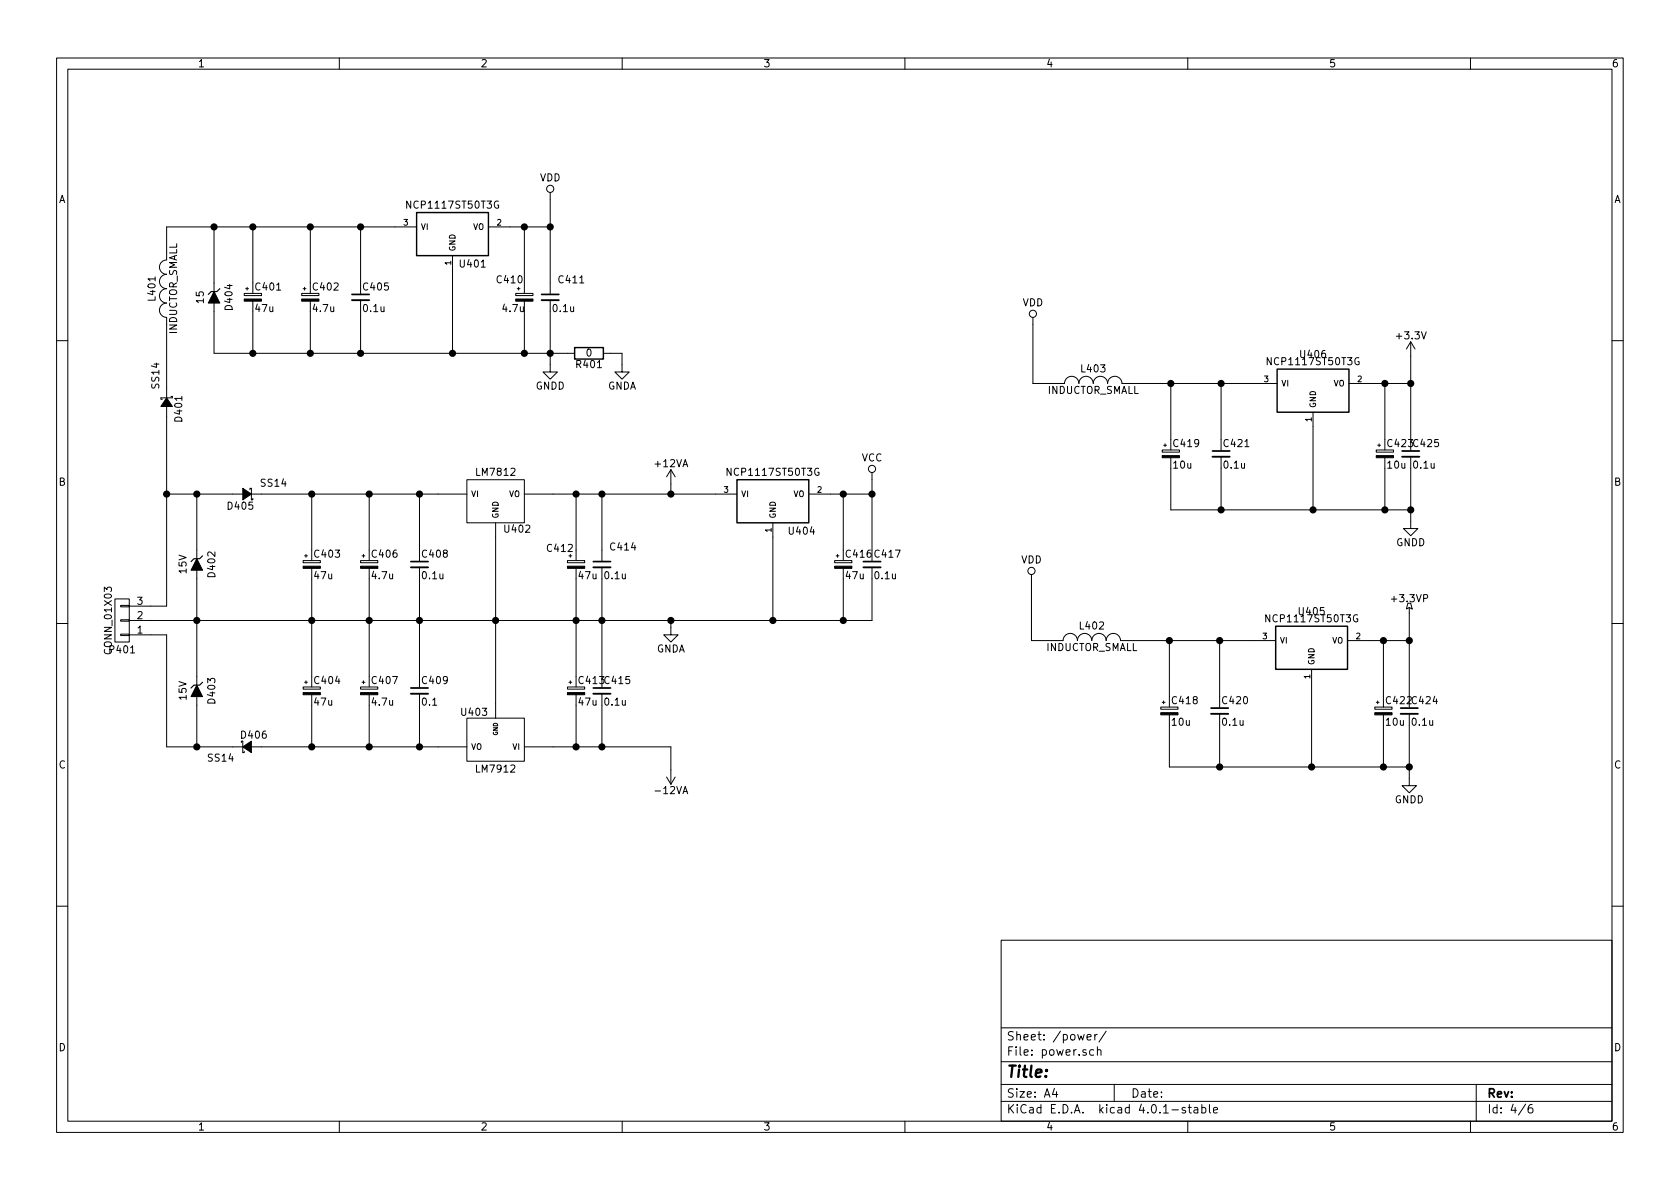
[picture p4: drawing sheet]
EESchema Schematic File Version 2
LIBS:tcxo
LIBS:power
LIBS:device
LIBS:transistors
LIBS:conn
LIBS:linear
LIBS:regul
LIBS:74xx
LIBS:cmos4000
LIBS:adc-dac
LIBS:memory
LIBS:xilinx
LIBS:microcontrollers
LIBS:dsp
LIBS:microchip
LIBS:analog_switches
LIBS:motorola
LIBS:texas
LIBS:intel
LIBS:audio
LIBS:interface
LIBS:digital-audio
LIBS:philips
LIBS:display
LIBS:cypress
LIBS:siliconi
LIBS:opto
LIBS:atmel
LIBS:contrib
LIBS:valves
LIBS:ad1955
LIBS:max811
LIBS:ne5534
LIBS:jack_3p
LIBS:TX0RX0
LIBS:SparkFun
LIBS:ad1955-cache
EELAYER 25 0
EELAYER END
$Descr A4 11693 8268
encoding utf-8
Sheet 4 6
Title ""
Date ""
Rev ""
Comp ""
Comment1 ""
Comment2 ""
Comment3 ""
Comment4 ""
$EndDescr
$Comp
L CONN_01X03 P401
U 1 1
P 850 4310
F 0 "P401" H 850 4510 50  0000 C CNN
F 1 "CONN_01X03" V 950 4310 50  0000 C CNN
F 2 "" H 850 4310 50  0000 C CNN
F 3 "" H 850 4310 50  0000 C CNN
	1    850  4310
	-1   0    0    1   
$EndComp
$Comp
L ZENERsmall D402
U 1 1
P 1370 3920
F 0 "D402" H 1370 4020 50  0000 C CNN
F 1 "15V" H 1370 3820 50  0000 C CNN
F 2 "" H 1370 3920 50  0000 C CNN
F 3 "" H 1370 3920 50  0000 C CNN
	1    1370 3920
	0    1    1    0   
$EndComp
$Comp
L ZENERsmall D403
U 1 1
P 1370 4800
F 0 "D403" H 1370 4900 50  0000 C CNN
F 1 "15V" H 1370 4700 50  0000 C CNN
F 2 "" H 1370 4800 50  0000 C CNN
F 3 "" H 1370 4800 50  0000 C CNN
	1    1370 4800
	0    1    1    0   
$EndComp
$Comp
L D_Schottky_Small D405
U 1 1
P 1720 3430
F 0 "D405" H 1670 3510 50  0000 L CNN
F 1 "SS14" H 1440 3350 50  0000 L CNN
F 2 "" V 1720 3430 50  0000 C CNN
F 3 "" V 1720 3430 50  0000 C CNN
	1    1720 3430
	-1   0    0    1   
$EndComp
$Comp
L D_Schottky_Small D406
U 1 1
P 1720 5190
F 0 "D406" H 1670 5270 50  0000 L CNN
F 1 "SS14" H 1440 5110 50  0000 L CNN
F 2 "" V 1720 5190 50  0000 C CNN
F 3 "" V 1720 5190 50  0000 C CNN
	1    1720 5190
	1    0    0    -1  
$EndComp
$Comp
L CP_Small C403
U 1 1
P 2170 3920
F 0 "C403" H 2180 3990 50  0000 L CNN
F 1 "47u" H 2180 3840 50  0000 L CNN
F 2 "" H 2170 3920 50  0000 C CNN
F 3 "" H 2170 3920 50  0000 C CNN
	1    2170 3920
	1    0    0    -1  
$EndComp
$Comp
L C_Small C408
U 1 1
P 2920 3920
F 0 "C408" H 2930 3990 50  0000 L CNN
F 1 "0.1u" H 2930 3840 50  0000 L CNN
F 2 "" H 2920 3920 50  0000 C CNN
F 3 "" H 2920 3920 50  0000 C CNN
	1    2920 3920
	1    0    0    -1  
$EndComp
$Comp
L CP_Small C404
U 1 1
P 2170 4800
F 0 "C404" H 2180 4870 50  0000 L CNN
F 1 "47u" H 2180 4720 50  0000 L CNN
F 2 "" H 2170 4800 50  0000 C CNN
F 3 "" H 2170 4800 50  0000 C CNN
	1    2170 4800
	1    0    0    -1  
$EndComp
$Comp
L C_Small C409
U 1 1
P 2920 4800
F 0 "C409" H 2930 4870 50  0000 L CNN
F 1 "0.1" H 2930 4720 50  0000 L CNN
F 2 "" H 2920 4800 50  0000 C CNN
F 3 "" H 2920 4800 50  0000 C CNN
	1    2920 4800
	1    0    0    -1  
$EndComp
$Comp
L LM7812 U402
U 1 1
P 3450 3480
F 0 "U402" H 3600 3284 50  0000 C CNN
F 1 "LM7812" H 3450 3680 50  0000 C CNN
F 2 "" H 3450 3480 50  0000 C CNN
F 3 "" H 3450 3480 50  0000 C CNN
	1    3450 3480
	1    0    0    -1  
$EndComp
$Comp
L LM7912 U403
U 1 1
P 3450 5140
F 0 "U403" H 3600 4945 50  0000 C CNN
F 1 "LM7912" H 3450 5340 50  0000 C CNN
F 2 "" H 3450 5140 50  0000 C CNN
F 3 "" H 3450 5140 50  0000 C CNN
	1    3450 5140
	-1   0    0    1   
$EndComp
$Comp
L CP_Small C412
U 1 1
P 4010 3920
F 0 "C412" H 3800 4030 50  0000 L CNN
F 1 "47u" H 4020 3840 50  0000 L CNN
F 2 "" H 4010 3920 50  0000 C CNN
F 3 "" H 4010 3920 50  0000 C CNN
	1    4010 3920
	1    0    0    -1  
$EndComp
$Comp
L C_Small C414
U 1 1
P 4190 3920
F 0 "C414" H 4240 4040 50  0000 L CNN
F 1 "0.1u" H 4200 3840 50  0000 L CNN
F 2 "" H 4190 3920 50  0000 C CNN
F 3 "" H 4190 3920 50  0000 C CNN
	1    4190 3920
	1    0    0    -1  
$EndComp
$Comp
L CP_Small C413
U 1 1
P 4010 4800
F 0 "C413" H 4020 4870 50  0000 L CNN
F 1 "47u" H 4020 4720 50  0000 L CNN
F 2 "" H 4010 4800 50  0000 C CNN
F 3 "" H 4010 4800 50  0000 C CNN
	1    4010 4800
	1    0    0    -1  
$EndComp
$Comp
L C_Small C415
U 1 1
P 4190 4800
F 0 "C415" H 4200 4870 50  0000 L CNN
F 1 "0.1u" H 4200 4720 50  0000 L CNN
F 2 "" H 4190 4800 50  0000 C CNN
F 3 "" H 4190 4800 50  0000 C CNN
	1    4190 4800
	1    0    0    -1  
$EndComp
$Comp
L GNDA #PWR052
U 1 1
P 4670 4360
F 0 "#PWR052" H 4670 4110 50  0001 C CNN
F 1 "GNDA" H 4670 4210 50  0000 C CNN
F 2 "" H 4670 4360 50  0000 C CNN
F 3 "" H 4670 4360 50  0000 C CNN
	1    4670 4360
	1    0    0    -1  
$EndComp
$Comp
L +12VA #PWR053
U 1 1
P 4670 3360
F 0 "#PWR053" H 4670 3210 50  0001 C CNN
F 1 "+12VA" H 4670 3500 50  0000 C CNN
F 2 "" H 4670 3360 50  0000 C CNN
F 3 "" H 4670 3360 50  0000 C CNN
	1    4670 3360
	1    0    0    -1  
$EndComp
$Comp
L -12VA #PWR054
U 1 1
P 4670 5350
F 0 "#PWR054" H 4670 5200 50  0001 C CNN
F 1 "-12VA" H 4670 5490 50  0000 C CNN
F 2 "" H 4670 5350 50  0000 C CNN
F 3 "" H 4670 5350 50  0000 C CNN
	1    4670 5350
	-1   0    0    1   
$EndComp
$Comp
L NCP1117ST50T3G U404
U 1 1
P 5380 3480
F 0 "U404" H 5580 3270 50  0000 C CNN
F 1 "NCP1117ST50T3G" H 5380 3680 50  0000 C CNN
F 2 "" H 5380 3480 50  0000 C CNN
F 3 "" H 5380 3480 50  0000 C CNN
	1    5380 3480
	1    0    0    -1  
$EndComp
$Comp
L CP_Small C416
U 1 1
P 5870 3920
F 0 "C416" H 5880 3990 50  0000 L CNN
F 1 "47u" H 5880 3840 50  0000 L CNN
F 2 "" H 5870 3920 50  0000 C CNN
F 3 "" H 5870 3920 50  0000 C CNN
	1    5870 3920
	1    0    0    -1  
$EndComp
$Comp
L C_Small C417
U 1 1
P 6070 3920
F 0 "C417" H 6080 3990 50  0000 L CNN
F 1 "0.1u" H 6080 3840 50  0000 L CNN
F 2 "" H 6070 3920 50  0000 C CNN
F 3 "" H 6070 3920 50  0000 C CNN
	1    6070 3920
	1    0    0    -1  
$EndComp
$Comp
L VCC #PWR055
U 1 1
P 6070 3330
F 0 "#PWR055" H 6070 3180 50  0001 C CNN
F 1 "VCC" H 6070 3480 50  0000 C CNN
F 2 "" H 6070 3330 50  0000 C CNN
F 3 "" H 6070 3330 50  0000 C CNN
	1    6070 3330
	1    0    0    -1  
$EndComp
$Comp
L D_Schottky_Small D401
U 1 1
P 1160 2790
F 0 "D401" H 1110 2870 50  0000 L CNN
F 1 "SS14" H 880 2710 50  0000 L CNN
F 2 "" V 1160 2790 50  0000 C CNN
F 3 "" V 1160 2790 50  0000 C CNN
	1    1160 2790
	0    1    1    0   
$EndComp
$Comp
L ZENERsmall D404
U 1 1
P 1490 2060
F 0 "D404" H 1490 2160 50  0000 C CNN
F 1 "15" H 1490 1960 50  0000 C CNN
F 2 "" H 1490 2060 50  0000 C CNN
F 3 "" H 1490 2060 50  0000 C CNN
	1    1490 2060
	0    1    1    0   
$EndComp
$Comp
L CP_Small C401
U 1 1
P 1760 2060
F 0 "C401" H 1770 2130 50  0000 L CNN
F 1 "47u" H 1770 1980 50  0000 L CNN
F 2 "" H 1760 2060 50  0000 C CNN
F 3 "" H 1760 2060 50  0000 C CNN
	1    1760 2060
	1    0    0    -1  
$EndComp
$Comp
L C_Small C405
U 1 1
P 2510 2060
F 0 "C405" H 2520 2130 50  0000 L CNN
F 1 "0.1u" H 2520 1980 50  0000 L CNN
F 2 "" H 2510 2060 50  0000 C CNN
F 3 "" H 2510 2060 50  0000 C CNN
	1    2510 2060
	1    0    0    -1  
$EndComp
$Comp
L NCP1117ST50T3G U401
U 1 1
P 3150 1620
F 0 "U401" H 3290 1410 50  0000 C CNN
F 1 "NCP1117ST50T3G" H 3150 1820 50  0000 C CNN
F 2 "" H 3150 1620 50  0000 C CNN
F 3 "" H 3150 1620 50  0000 C CNN
	1    3150 1620
	1    0    0    -1  
$EndComp
$Comp
L CP_Small C410
U 1 1
P 3650 2060
F 0 "C410" H 3450 2180 50  0000 L CNN
F 1 "4.7u" H 3490 1980 50  0000 L CNN
F 2 "" H 3650 2060 50  0000 C CNN
F 3 "" H 3650 2060 50  0000 C CNN
	1    3650 2060
	1    0    0    -1  
$EndComp
$Comp
L C_Small C411
U 1 1
P 3830 2060
F 0 "C411" H 3880 2180 50  0000 L CNN
F 1 "0.1u" H 3840 1980 50  0000 L CNN
F 2 "" H 3830 2060 50  0000 C CNN
F 3 "" H 3830 2060 50  0000 C CNN
	1    3830 2060
	1    0    0    -1  
$EndComp
$Comp
L GNDD #PWR056
U 1 1
P 3830 2530
F 0 "#PWR056" H 3830 2280 50  0001 C CNN
F 1 "GNDD" H 3830 2380 50  0000 C CNN
F 2 "" H 3830 2530 50  0000 C CNN
F 3 "" H 3830 2530 50  0000 C CNN
	1    3830 2530
	1    0    0    -1  
$EndComp
$Comp
L R R401
U 1 1
P 4100 2450
F 0 "R401" V 4180 2450 50  0000 C CNN
F 1 "0" V 4100 2450 50  0000 C CNN
F 2 "" V 4030 2450 50  0000 C CNN
F 3 "" H 4100 2450 50  0000 C CNN
	1    4100 2450
	0    1    1    0   
$EndComp
$Comp
L GNDA #PWR057
U 1 1
P 4330 2530
F 0 "#PWR057" H 4330 2280 50  0001 C CNN
F 1 "GNDA" H 4330 2380 50  0000 C CNN
F 2 "" H 4330 2530 50  0000 C CNN
F 3 "" H 4330 2530 50  0000 C CNN
	1    4330 2530
	1    0    0    -1  
$EndComp
$Comp
L VDD #PWR058
U 1 1
P 3830 1380
F 0 "#PWR058" H 3830 1230 50  0001 C CNN
F 1 "VDD" H 3830 1530 50  0000 C CNN
F 2 "" H 3830 1380 50  0000 C CNN
F 3 "" H 3830 1380 50  0000 C CNN
	1    3830 1380
	1    0    0    -1  
$EndComp
$Comp
L C_Small C421
U 1 1
P 8500 3150
F 0 "C421" H 8510 3220 50  0000 L CNN
F 1 "0.1u" H 8510 3070 50  0000 L CNN
F 2 "" H 8500 3150 50  0000 C CNN
F 3 "" H 8500 3150 50  0000 C CNN
	1    8500 3150
	1    0    0    -1  
$EndComp
$Comp
L NCP1117ST50T3G U406
U 1 1
P 9140 2710
F 0 "U406" H 9140 2960 50  0000 C CNN
F 1 "NCP1117ST50T3G" H 9140 2910 50  0000 C CNN
F 2 "" H 9140 2710 50  0000 C CNN
F 3 "" H 9140 2710 50  0000 C CNN
	1    9140 2710
	1    0    0    -1  
$EndComp
$Comp
L CP_Small C423
U 1 1
P 9640 3150
F 0 "C423" H 9650 3220 50  0000 L CNN
F 1 "10u" H 9650 3070 50  0000 L CNN
F 2 "" H 9640 3150 50  0000 C CNN
F 3 "" H 9640 3150 50  0000 C CNN
	1    9640 3150
	1    0    0    -1  
$EndComp
$Comp
L C_Small C425
U 1 1
P 9820 3150
F 0 "C425" H 9830 3220 50  0000 L CNN
F 1 "0.1u" H 9830 3070 50  0000 L CNN
F 2 "" H 9820 3150 50  0000 C CNN
F 3 "" H 9820 3150 50  0000 C CNN
	1    9820 3150
	1    0    0    -1  
$EndComp
$Comp
L GNDD #PWR059
U 1 1
P 9820 3620
F 0 "#PWR059" H 9820 3370 50  0001 C CNN
F 1 "GNDD" H 9820 3470 50  0000 C CNN
F 2 "" H 9820 3620 50  0000 C CNN
F 3 "" H 9820 3620 50  0000 C CNN
	1    9820 3620
	1    0    0    -1  
$EndComp
$Comp
L CP_Small C419
U 1 1
P 8150 3150
F 0 "C419" H 8160 3220 50  0000 L CNN
F 1 "10u" H 8160 3070 50  0000 L CNN
F 2 "" H 8150 3150 50  0000 C CNN
F 3 "" H 8150 3150 50  0000 C CNN
	1    8150 3150
	1    0    0    -1  
$EndComp
$Comp
L INDUCTOR_SMALL L403
U 1 1
P 7610 2660
F 0 "L403" H 7610 2760 50  0000 C CNN
F 1 "INDUCTOR_SMALL" H 7610 2610 50  0000 C CNN
F 2 "" H 7610 2660 50  0000 C CNN
F 3 "" H 7610 2660 50  0000 C CNN
	1    7610 2660
	1    0    0    -1  
$EndComp
$Comp
L VDD #PWR060
U 1 1
P 7190 2250
F 0 "#PWR060" H 7190 2100 50  0001 C CNN
F 1 "VDD" H 7190 2400 50  0000 C CNN
F 2 "" H 7190 2250 50  0000 C CNN
F 3 "" H 7190 2250 50  0000 C CNN
	1    7190 2250
	1    0    0    -1  
$EndComp
$Comp
L +3.3V #PWR061
U 1 1
P 9820 2470
F 0 "#PWR061" H 9820 2320 50  0001 C CNN
F 1 "+3.3V" H 9820 2610 50  0000 C CNN
F 2 "" H 9820 2470 50  0000 C CNN
F 3 "" H 9820 2470 50  0000 C CNN
	1    9820 2470
	1    0    0    -1  
$EndComp
$Comp
L C_Small C420
U 1 1
P 8490 4940
F 0 "C420" H 8500 5010 50  0000 L CNN
F 1 "0.1u" H 8500 4860 50  0000 L CNN
F 2 "" H 8490 4940 50  0000 C CNN
F 3 "" H 8490 4940 50  0000 C CNN
	1    8490 4940
	1    0    0    -1  
$EndComp
$Comp
L NCP1117ST50T3G U405
U 1 1
P 9130 4500
F 0 "U405" H 9130 4750 50  0000 C CNN
F 1 "NCP1117ST50T3G" H 9130 4700 50  0000 C CNN
F 2 "" H 9130 4500 50  0000 C CNN
F 3 "" H 9130 4500 50  0000 C CNN
	1    9130 4500
	1    0    0    -1  
$EndComp
$Comp
L CP_Small C422
U 1 1
P 9630 4940
F 0 "C422" H 9640 5010 50  0000 L CNN
F 1 "10u" H 9640 4860 50  0000 L CNN
F 2 "" H 9630 4940 50  0000 C CNN
F 3 "" H 9630 4940 50  0000 C CNN
	1    9630 4940
	1    0    0    -1  
$EndComp
$Comp
L C_Small C424
U 1 1
P 9810 4940
F 0 "C424" H 9820 5010 50  0000 L CNN
F 1 "0.1u" H 9820 4860 50  0000 L CNN
F 2 "" H 9810 4940 50  0000 C CNN
F 3 "" H 9810 4940 50  0000 C CNN
	1    9810 4940
	1    0    0    -1  
$EndComp
$Comp
L GNDD #PWR062
U 1 1
P 9810 5410
F 0 "#PWR062" H 9810 5160 50  0001 C CNN
F 1 "GNDD" H 9810 5260 50  0000 C CNN
F 2 "" H 9810 5410 50  0000 C CNN
F 3 "" H 9810 5410 50  0000 C CNN
	1    9810 5410
	1    0    0    -1  
$EndComp
$Comp
L CP_Small C418
U 1 1
P 8140 4940
F 0 "C418" H 8150 5010 50  0000 L CNN
F 1 "10u" H 8150 4860 50  0000 L CNN
F 2 "" H 8140 4940 50  0000 C CNN
F 3 "" H 8140 4940 50  0000 C CNN
	1    8140 4940
	1    0    0    -1  
$EndComp
$Comp
L INDUCTOR_SMALL L402
U 1 1
P 7600 4450
F 0 "L402" H 7600 4550 50  0000 C CNN
F 1 "INDUCTOR_SMALL" H 7600 4400 50  0000 C CNN
F 2 "" H 7600 4450 50  0000 C CNN
F 3 "" H 7600 4450 50  0000 C CNN
	1    7600 4450
	1    0    0    -1  
$EndComp
$Comp
L VDD #PWR063
U 1 1
P 7180 4040
F 0 "#PWR063" H 7180 3890 50  0001 C CNN
F 1 "VDD" H 7180 4190 50  0000 C CNN
F 2 "" H 7180 4040 50  0000 C CNN
F 3 "" H 7180 4040 50  0000 C CNN
	1    7180 4040
	1    0    0    -1  
$EndComp
$Comp
L +3.3VP #PWR064
U 1 1
P 9810 4260
F 0 "#PWR064" H 9960 4210 50  0001 C CNN
F 1 "+3.3VP" H 9810 4360 50  0000 C CNN
F 2 "" H 9810 4260 50  0000 C CNN
F 3 "" H 9810 4260 50  0000 C CNN
	1    9810 4260
	1    0    0    -1  
$EndComp
$Comp
L CP_Small C406
U 1 1
P 2570 3920
F 0 "C406" H 2580 3990 50  0000 L CNN
F 1 "4.7u" H 2580 3840 50  0000 L CNN
F 2 "" H 2570 3920 50  0000 C CNN
F 3 "" H 2570 3920 50  0000 C CNN
	1    2570 3920
	1    0    0    -1  
$EndComp
$Comp
L CP_Small C407
U 1 1
P 2570 4800
F 0 "C407" H 2580 4870 50  0000 L CNN
F 1 "4.7u" H 2580 4720 50  0000 L CNN
F 2 "" H 2570 4800 50  0000 C CNN
F 3 "" H 2570 4800 50  0000 C CNN
	1    2570 4800
	1    0    0    -1  
$EndComp
$Comp
L CP_Small C402
U 1 1
P 2160 2060
F 0 "C402" H 2170 2130 50  0000 L CNN
F 1 "4.7u" H 2170 1980 50  0000 L CNN
F 2 "" H 2160 2060 50  0000 C CNN
F 3 "" H 2160 2060 50  0000 C CNN
	1    2160 2060
	1    0    0    -1  
$EndComp
$Comp
L INDUCTOR_SMALL L401
U 1 1
P 1160 2000
F 0 "L401" H 1160 2100 50  0000 C CNN
F 1 "INDUCTOR_SMALL" H 1160 1950 50  0000 C CNN
F 2 "" H 1160 2000 50  0000 C CNN
F 3 "" H 1160 2000 50  0000 C CNN
	1    1160 2000
	0    -1   -1   0   
$EndComp
Wire Wire Line
	1050 4310 6070 4310
Wire Wire Line
	1370 4020 1370 4700
Connection ~ 1370 4310
Wire Wire Line
	1370 3820 1370 3430
Wire Wire Line
	1370 4900 1370 5190
Wire Wire Line
	1160 4210 1050 4210
Wire Wire Line
	1160 2890 1160 4210
Wire Wire Line
	1160 3430 1620 3430
Wire Wire Line
	1050 4410 1160 4410
Wire Wire Line
	1160 4410 1160 5190
Wire Wire Line
	1160 5190 1620 5190
Connection ~ 1370 5190
Connection ~ 1370 3430
Wire Wire Line
	1820 3430 3050 3430
Wire Wire Line
	2920 3430 2920 3820
Wire Wire Line
	2920 4020 2920 4700
Connection ~ 2920 4310
Wire Wire Line
	2570 3820 2570 3430
Connection ~ 2570 3430
Wire Wire Line
	2570 4020 2570 4700
Connection ~ 2570 4310
Wire Wire Line
	2170 4020 2170 4700
Connection ~ 2170 4310
Wire Wire Line
	2170 3820 2170 3430
Connection ~ 2170 3430
Wire Wire Line
	2920 5190 2920 4900
Wire Wire Line
	2570 5190 2570 4900
Wire Wire Line
	2170 4900 2170 5190
Wire Wire Line
	1820 5190 3050 5190
Connection ~ 2170 5190
Connection ~ 2570 5190
Connection ~ 2920 3430
Wire Wire Line
	3450 3730 3450 4890
Connection ~ 3450 4310
Connection ~ 2920 5190
Wire Wire Line
	3850 3430 4980 3430
Wire Wire Line
	4010 3820 4010 3430
Connection ~ 4010 3430
Wire Wire Line
	4190 3820 4190 3430
Connection ~ 4190 3430
Wire Wire Line
	4010 4020 4010 4700
Connection ~ 4010 4310
Wire Wire Line
	4190 4020 4190 4700
Connection ~ 4190 4310
Wire Wire Line
	4010 4900 4010 5190
Wire Wire Line
	4190 5190 4190 4900
Wire Wire Line
	3850 5190 4670 5190
Connection ~ 4010 5190
Connection ~ 4190 5190
Wire Wire Line
	4670 4310 4670 4360
Wire Wire Line
	4670 3430 4670 3360
Wire Wire Line
	4670 5190 4670 5350
Connection ~ 4670 3430
Wire Wire Line
	5380 4310 5380 3730
Connection ~ 4670 4310
Wire Wire Line
	5780 3430 6070 3430
Wire Wire Line
	5870 3430 5870 3820
Wire Wire Line
	5870 4310 5870 4020
Connection ~ 5380 4310
Wire Wire Line
	6070 3330 6070 3820
Connection ~ 5870 3430
Wire Wire Line
	6070 4310 6070 4020
Connection ~ 5870 4310
Connection ~ 6070 3430
Connection ~ 1160 3430
Wire Wire Line
	1160 1570 2750 1570
Wire Wire Line
	1490 1960 1490 1570
Connection ~ 1490 1570
Wire Wire Line
	1490 2160 1490 2450
Wire Wire Line
	1490 2450 3950 2450
Wire Wire Line
	2510 1570 2510 1960
Wire Wire Line
	2160 1570 2160 1960
Wire Wire Line
	1760 1960 1760 1570
Connection ~ 1760 1570
Connection ~ 2160 1570
Wire Wire Line
	1760 2160 1760 2450
Connection ~ 1760 2450
Wire Wire Line
	2160 2160 2160 2450
Connection ~ 2160 2450
Wire Wire Line
	2510 2450 2510 2160
Connection ~ 2510 1570
Wire Wire Line
	3150 2450 3150 1870
Connection ~ 2510 2450
Wire Wire Line
	3650 1960 3650 1570
Wire Wire Line
	3830 1380 3830 1960
Wire Wire Line
	3550 1570 3830 1570
Connection ~ 3650 1570
Wire Wire Line
	3830 2160 3830 2530
Connection ~ 3150 2450
Wire Wire Line
	3650 2160 3650 2450
Connection ~ 3650 2450
Connection ~ 3830 2450
Wire Wire Line
	4250 2450 4330 2450
Wire Wire Line
	4330 2450 4330 2530
Connection ~ 3830 1570
Wire Wire Line
	1160 2250 1160 2690
Wire Wire Line
	1160 1570 1160 1750
Wire Wire Line
	8500 2660 8500 3050
Wire Wire Line
	8150 2660 8150 3050
Wire Wire Line
	8150 3250 8150 3540
Wire Wire Line
	8500 3540 8500 3250
Wire Wire Line
	9140 3540 9140 2960
Wire Wire Line
	9640 3050 9640 2660
Wire Wire Line
	9820 2470 9820 3050
Wire Wire Line
	9540 2660 9820 2660
Connection ~ 9640 2660
Wire Wire Line
	9820 3250 9820 3620
Wire Wire Line
	9640 3540 9640 3250
Connection ~ 9820 2660
Wire Wire Line
	7860 2660 8740 2660
Connection ~ 8500 2660
Connection ~ 8150 2660
Wire Wire Line
	7360 2660 7190 2660
Wire Wire Line
	7190 2660 7190 2250
Wire Wire Line
	8150 3540 9820 3540
Connection ~ 8500 3540
Connection ~ 9140 3540
Connection ~ 9820 3540
Connection ~ 9640 3540
Wire Wire Line
	8490 4450 8490 4840
Wire Wire Line
	8140 4450 8140 4840
Wire Wire Line
	8140 5040 8140 5330
Wire Wire Line
	8490 5330 8490 5040
Wire Wire Line
	9130 5330 9130 4750
Wire Wire Line
	9630 4840 9630 4450
Wire Wire Line
	9810 4260 9810 4840
Wire Wire Line
	9530 4450 9810 4450
Connection ~ 9630 4450
Wire Wire Line
	9810 5040 9810 5410
Wire Wire Line
	9630 5330 9630 5040
Connection ~ 9810 4450
Wire Wire Line
	7850 4450 8730 4450
Connection ~ 8490 4450
Connection ~ 8140 4450
Wire Wire Line
	7350 4450 7180 4450
Wire Wire Line
	7180 4450 7180 4040
Wire Wire Line
	8140 5330 9810 5330
Connection ~ 8490 5330
Connection ~ 9130 5330
Connection ~ 9810 5330
Connection ~ 9630 5330
$EndSCHEMATC
